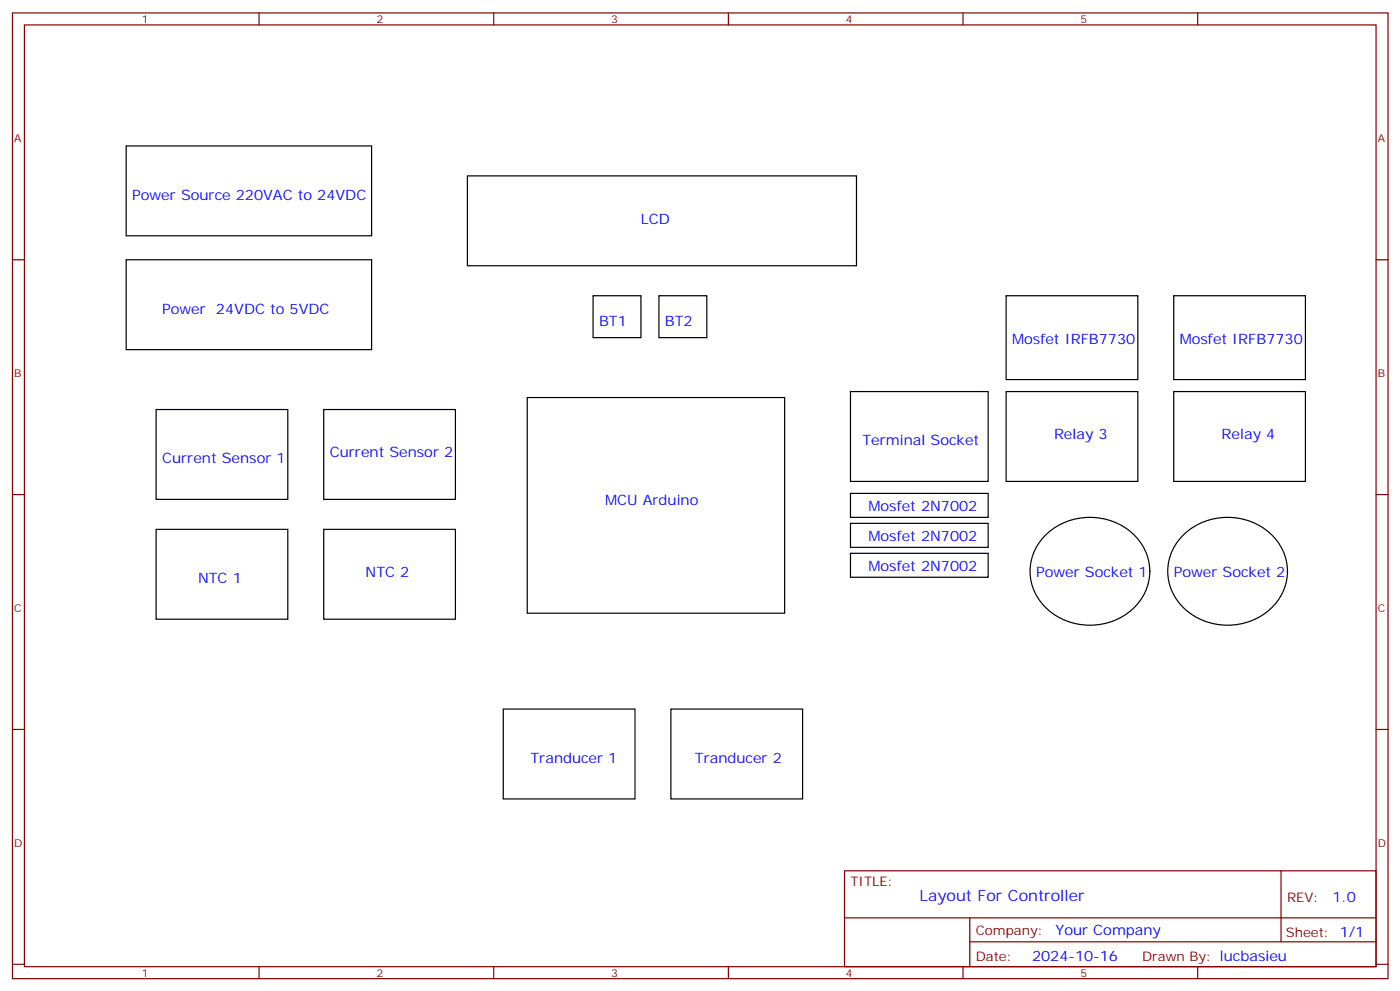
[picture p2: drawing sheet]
<svg xmlns="http://www.w3.org/2000/svg" width="413mm" height="292mm" viewBox="0 0 413 292" stroke-linecap="round" stroke-linejoin="round" font-family="sans-serif">
<g fill="none" stroke="#870000" stroke-width=".35">
<path d="M3.7 3.8h405.3v284.3h-405.3zM7.2 7.3h398.3v277.3h-398.3zM76.3 3.8v3.5M145.5 3.8v3.5M214.6 3.8v3.5M283.8 3.8v3.5M352.9 3.8v3.5M3.7 76.5h3.5M405.5 76.5h3.5M3.7 145.6h3.5M405.5 145.6h3.5M3.7 214.8h3.5"/>
<path d="M405.5 214.8h3.5M248.8 256.4h156.7v28.2h-156.7zM377.5 256.4v20.9M248.9 270.2h156.5M285.8 277.3h119.6M285.8 270.2v14.2M3.7 283.9h3.5M76.3 284.6v3.5M145.5 284.6v3.5M214.6 284.6v3.5M283.8 284.6v3.5M352.9 284.6v3.5"/>
<path d="M405.5 283.9h3.5"/>
</g>
<g fill="none" stroke="#000" stroke-width=".35">
<path d="M37.2 43h72.3v26.4h-72.3zM137.7 51.8h114.7v26.4h-114.7zM37.2 76.5h72.3v26.4h-72.3zM174.8 87.1h14.1v12.3h-14.1zM194.2 87.1h14.1v12.3h-14.1zM296.5 87.1h38.8v24.7h-38.8zM345.9 87.1h38.8v24.7h-38.8zM155.4 117.1h75.8v63.5h-75.8zM250.6 115.3h40.6v26.4h-40.6zM296.5 115.3h38.8v26.4h-38.8zM345.9 115.3h38.8v26.4h-38.8zM46 120.6h38.8v26.4h-38.8z"/>
<path d="M95.4 120.6h38.8v26.4h-38.8zM46 155.9h38.8v26.4h-38.8zM95.4 155.9h38.8v26.4h-38.8zM250.6 145.3h40.6v7h-40.6zM250.6 154.1h40.6v7h-40.6zM308.1 157.5a18.7 18.7 0 0 1 28.8 3.5 15.1 15.1 0 0 1-7.8 21.4 18.4 18.4 0 0 1-24.3-8.4 14.7 14.7 0 0 1 3.3-16.5zM348.7 157.5a18.7 18.7 0 0 1 28.8 3.5 15.1 15.1 0 0 1-7.8 21.4 18.4 18.4 0 0 1-24.4-8.4 14.7 14.7 0 0 1 3.4-16.5zM250.6 162.9h40.6v7.1h-40.6zM148.3 208.8h38.8v26.4h-38.8zM197.7 208.8h38.8v26.4h-38.8z"/>
</g>
<text font-size="4.6" fill="#00f" x="270.9" y="265.4">Layout For Controller</text>
<g font-size="4.2" fill="#00f">
<text x="38.9" y="58.8">Power Source 220VAC to 24VDC</text>
<text x="188.9" y="65.9">LCD</text>
<text x="47.8" y="92.4">Power</text>
<text x="63.6" y="92.4">24VDC to 5VDC</text>
<text x="176.5" y="95.9">BT1</text>
<text x="195.9" y="95.9">BT2</text>
<text x="298.2" y="101.2">Mosfet IRFB7730</text>
<text x="347.6" y="101.2">Mosfet IRFB7730</text>
<text x="254.1" y="131.2">Terminal Socket</text>
<text x="310.6" y="129.4">Relay 3</text>
<text x="360" y="129.4">Relay 4</text>
<text x="47.8" y="136.5">Current Sensor 1</text>
<text x="97.2" y="134.7">Current Sensor 2</text>
<text x="178.3" y="148.8">MCU Arduino</text>
<text x="255.9" y="150.6">Mosfet 2N7002</text>
<text x="255.9" y="159.4">Mosfet 2N7002</text>
<text x="58.3" y="171.7">NTC 1</text>
<text x="107.7" y="170">NTC 2</text>
<text x="255.9" y="168.2">Mosfet 2N7002</text>
<text x="305.3" y="170">Power Socket 1</text>
<text x="345.9" y="170">Power Socket 2</text>
<text x="156.3" y="224.5">Tranducer 1</text>
<text x="204.8" y="224.6">Tranducer 2</text>
<text x="392.6" y="265.7">1.0</text>
<text x="311" y="275.2">Your Company</text>
<text x="304.1" y="283">2024-10-16</text>
</g>
<g font-size="3.9" fill="#800">
<text x="250.6" y="261">TITLE:</text>
<text x="379.2" y="265.7">REV:</text>
<text x="287.5" y="275.2">Company:</text>
<text x="378.9" y="275.8">Sheet: 1/1</text>
<text x="287.5" y="282.9">Date:</text>
<text x="336.6" y="282.9">Drawn By: lucbasieu</text>
</g>
<g font-size="3.2" fill="#800">
<text x="41.8" y="6.8">1</text>
<text x="110.9" y="6.8">2</text>
<text x="180.1" y="6.8">3</text>
<text x="249.2" y="6.8">4</text>
<text x="318.3" y="6.8">5</text>
<text x="4.2" y="41.9">A</text>
<text x="406" y="41.9">A</text>
<text x="4.2" y="111.1">B</text>
<text x="406" y="111.1">B</text>
<text x="4.2" y="180.2">C</text>
<text x="406" y="180.2">C</text>
<text x="4.2" y="249.3">D</text>
<text x="406" y="249.3">D</text>
<text x="41.8" y="287.6">1</text>
<text x="110.9" y="287.6">2</text>
<text x="180.1" y="287.6">3</text>
<text x="249.2" y="287.6">4</text>
<text x="318.3" y="287.6">5</text>
</g>
</svg>
